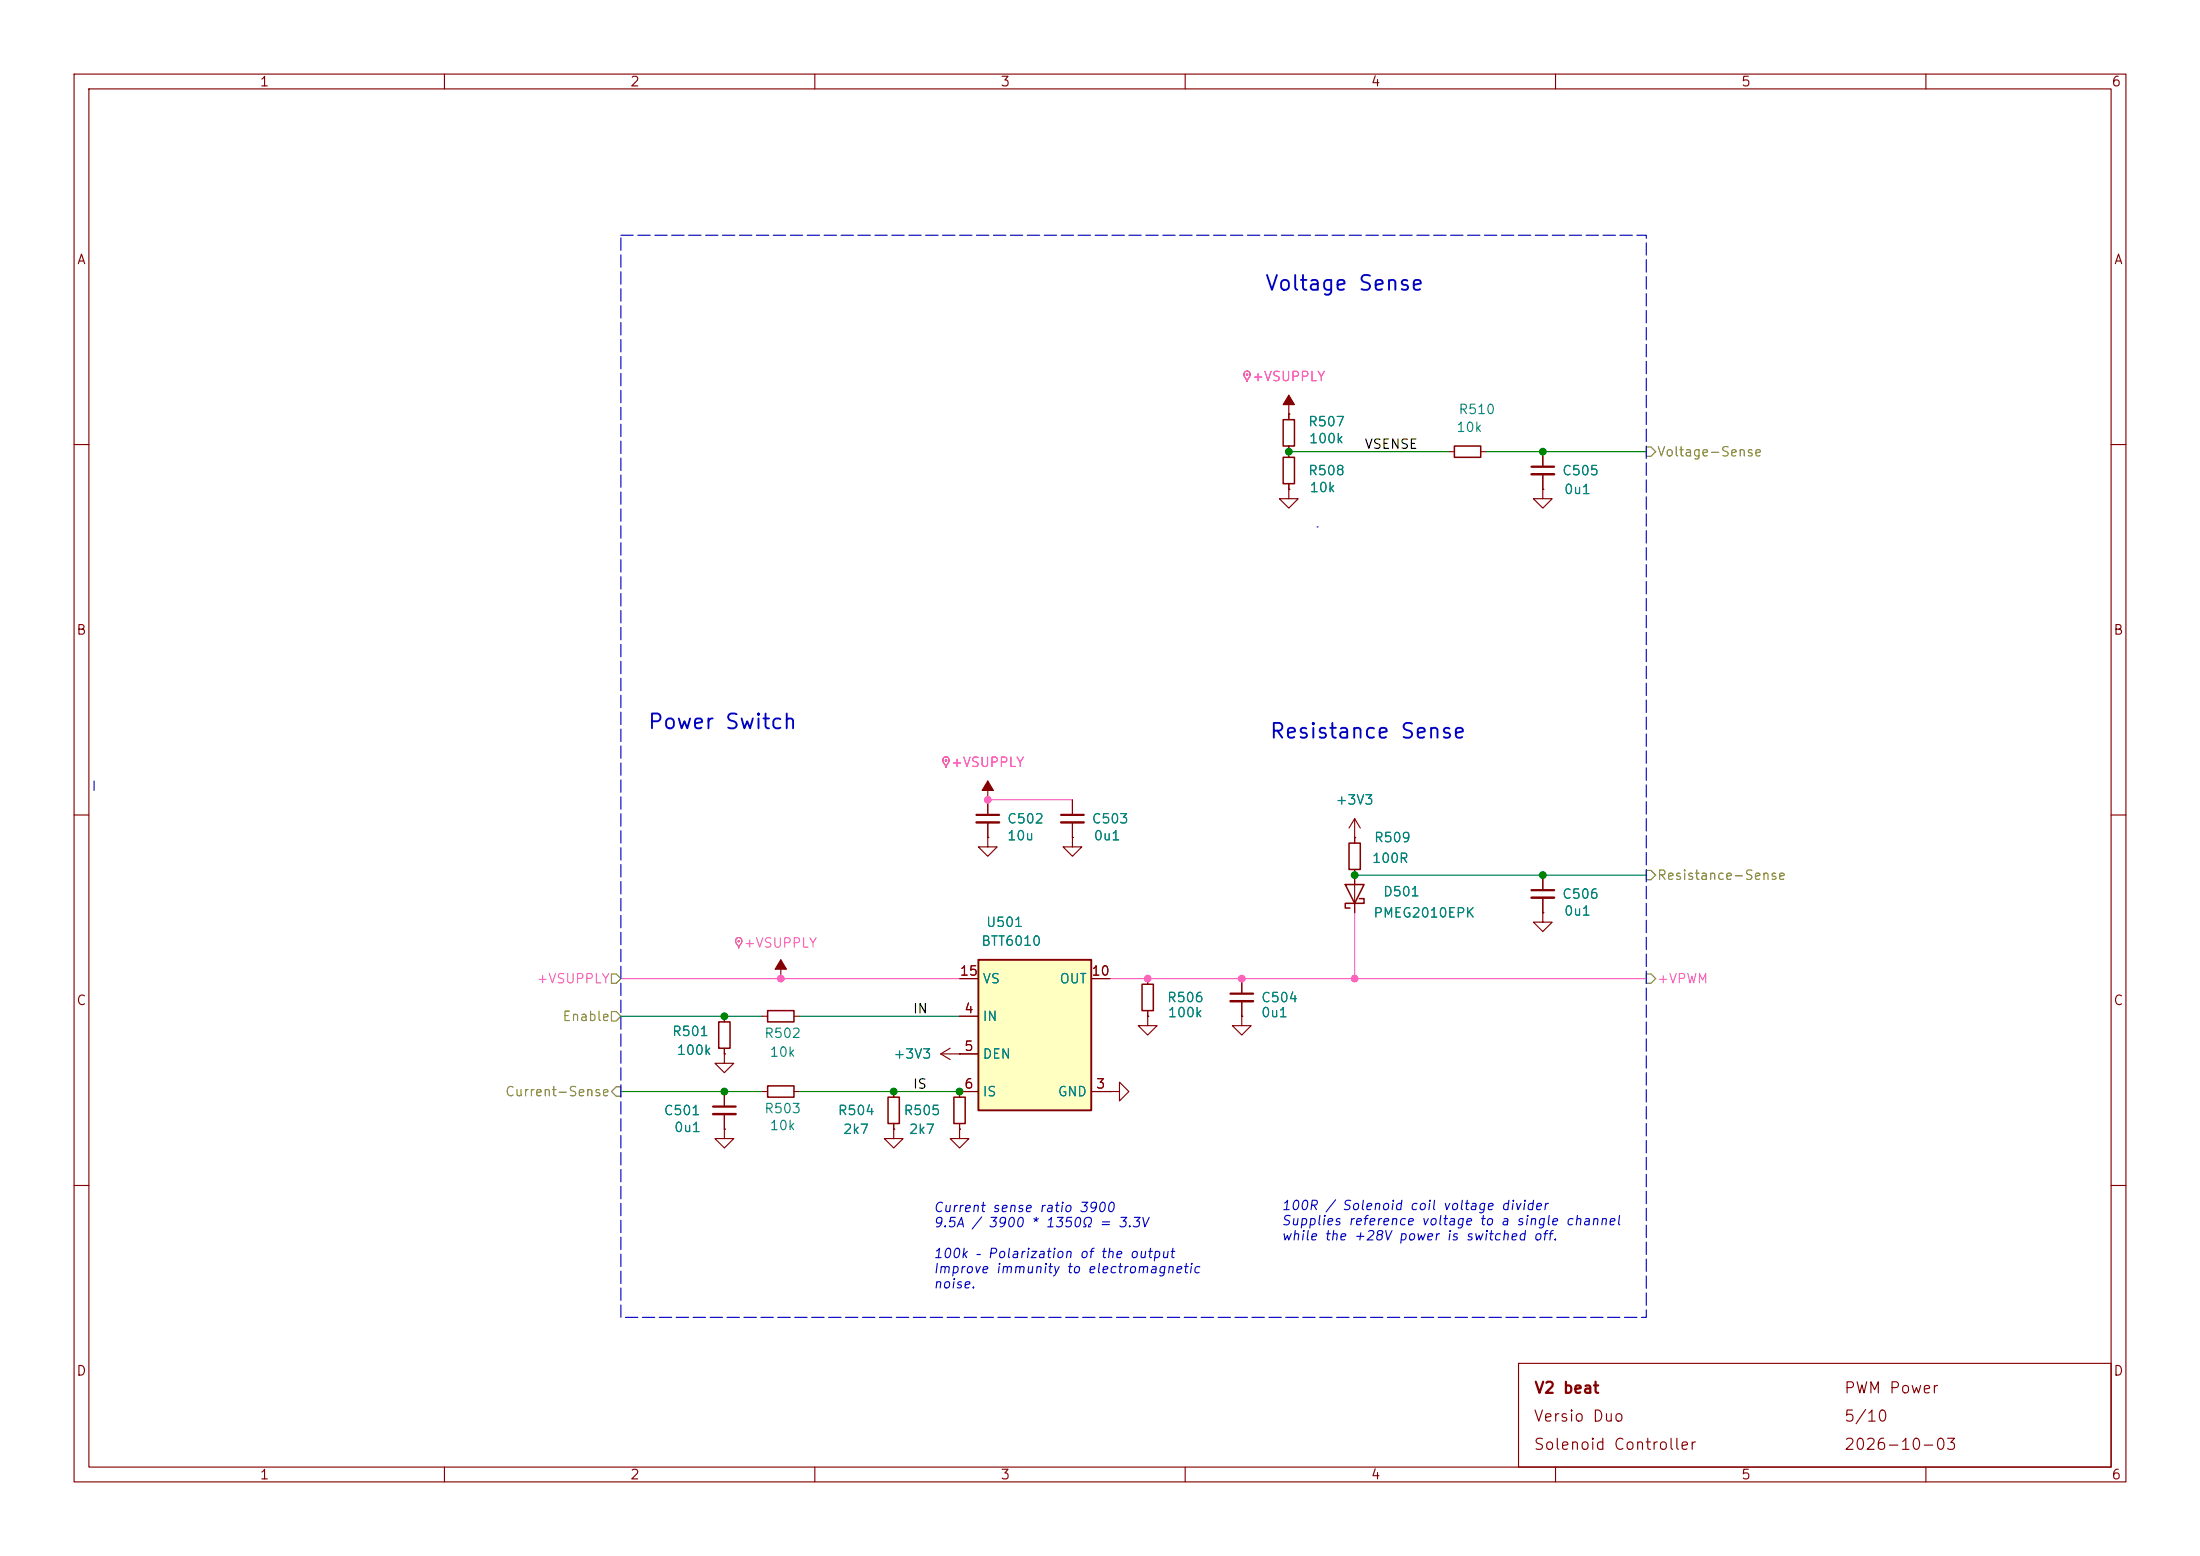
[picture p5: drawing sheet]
<svg xmlns="http://www.w3.org/2000/svg" width="297mm" height="210mm" viewBox="0 0 297 210" stroke-linecap="round" stroke-linejoin="round" font-family="sans-serif">
<g fill="none" stroke="#840000" stroke-width=".15">
<path d="M10 10h277v190h-277zM12 12h273v186h-273zM60 10v2M110 10v2M160 10v2M210 10v2M260 10v2M174 55.9v.7M10 60h2M174 66v1.3h1.3l-1.3 1.3-1.3-1.3h1.3M174 66h.1M174 60.2v1.5"/>
<path d="M174 65.3v.7M195.6 61h.7M199.9 61h.8M208.3 66v1.3h1.2l-1.2 1.3-1.3-1.3h1.3M208.3 66h.1M208.3 61v2M208.3 64v2M285 60h2M10 110h2M133.3 113v1.3h1.3l-1.3 1.3-1.2-1.3h1.2M133.3 113h.1M133.3 108h.1"/>
<path d="M133.3 105.4v4.6M133.3 111v2M144.8 108v2M144.8 111v2M182.9 113h.1M182.9 110.5v3.3M182.9 117.3v5.9M182.9 110.5l-.8 1.3M182.9 110.5l.7 1.3M208.3 118.1v2M285 110h2M102.9 137.2h.7"/>
<path d="M107.2 137.2h.7M154.9 137.2v1.2h1.3l-1.3 1.3-1.2-1.3h1.2M154.9 137.2h.1M154.9 132.1v.7M154.9 136.4v.8M167.6 137.2v1.2h1.3l-1.3 1.3-1.2-1.3h1.2M167.6 137.2h.1M167.6 132.1v2M167.6 135.1v2.1M208.3 123.2v1.3h1.2l-1.2 1.2-1.3-1.2h1.3M208.3 123.2h.1M208.3 121.2v2"/>
<path d="M97.8 147.3v2.1M97.8 150.4v2M149.9 147.3h1.2v-1.2l1.3 1.2-1.3 1.3v-1.3M149.9 147.3h.1M10 160h2M285 160h2M60 198v2M110 198v2M160 198v2M205 184h80v14h-80zM210 198v2M260 198v2"/>
</g>
<path d="M173.2 56.6h1.6v3.6h-1.6zM173.2 61.7h1.6v3.6h-1.6zM196.3 60.2h3.6v1.5h-3.6zM181.6 119.4h2.5l-1.2 2.5zM182.1 113.8h1.5v3.5h-1.5zM103.6 136.4h3.6v1.5h-3.6zM154.2 132.8h1.5v3.6h-1.5zM183.5 121.3h.6v.6h-2.5v.7h.6" fill="none" stroke="#840000" stroke-width=".2"/>
<path d="M206.8 63h3M131.8 110h3.1M143.3 110h3M166.1 134.1h3.1M206.8 120.1h3M96.3 149.4h3" fill="none" stroke="#840000" stroke-width=".3"/>
<path d="M206.8 64h3M131.8 111h3.1M143.3 111h3M166.1 135.1h3.1M206.8 121.2h3M96.3 150.4h3" fill="none" stroke="#840000" stroke-width=".33"/>
<path d="M127.4 102.3a.49 .49 0 0 1 .7 .1 .49 .49 0 0 1-.2 .7l-.2 .5-.1-.4a.64 .64 0 0 1-.2-.9z" fill="none" stroke="#840000" stroke-width=".14"/>
<circle cx="127.7" cy="102.6" r=".09" fill="#840000" stroke="#840000" stroke-width=".14"/>
<path d="M133.3 105.4l.8 1.3h-1.5z" fill="#840000" stroke="#840000" stroke-width=".15"/>
<path d="M127.4 102.3a.49 .49 0 0 1 .7 .1 .49 .49 0 0 1-.2 .7l-.2 .5-.1-.4a.64 .64 0 0 1-.2-.9z" fill="none" stroke="#ff5cbb" stroke-width=".14"/>
<circle cx="127.7" cy="102.6" r=".09" fill="#ff5cbb" stroke="#ff5cbb" stroke-width=".14"/>
<path d="M132.1 129.5h15.2v20.4h-15.2z" fill="#ffffc2"/>
<path d="M132.1 129.5h15.2v20.4h-15.2z" fill="none" stroke="#840000" stroke-width=".25"/>
<g fill="none" stroke="#840000" stroke-width=".15">
<path d="M174 55.9h.1M174 53.3v3.3M174 66h.1M174 60.2v1.5M174 65.3v.7M208.3 66h.1M208.3 61v2M208.3 64v2M133.3 108h.1M133.3 113h.1M133.3 108v2M133.3 111v2"/>
<path d="M144.8 113v1.3h1.2l-1.2 1.3-1.3-1.3h1.3M144.8 113h.1M144.8 108v2M144.8 111v2M182.9 113h.1M182.9 113v.8M182.9 117.3v2.1M208.3 118.1v2M97.8 137.2v.7M105.4 132.1h.1M105.4 129.5v2.6M129.5 137.2h2.6"/>
<path d="M129.5 132.1h2.6M147.3 132.1h2.6M154.9 137.2h.1M154.9 132.1v.7M154.9 136.4v.8M167.6 137.2h.1M167.6 132.1v2M167.6 135.1v2.1M182.9 121.9v1.3M208.3 123.2h.1M208.3 121.2v2M97.8 152.4v1.3h1.3l-1.3 1.2-1.3-1.2h1.3"/>
<path d="M97.8 152.4h.1M97.8 142.2v1.3h1.3l-1.3 1.3-1.3-1.3h1.3M97.8 142.2h.1M97.8 141.5v.7M97.8 147.3v2.1M97.8 150.4v2M102.9 147.3h.7M107.2 147.3h.7M120.6 152.4v1.3h1.3l-1.3 1.2-1.2-1.2h1.2M120.6 152.4h.1M120.6 147.3v.8M120.6 151.6v.8"/>
<path d="M127 142.2h5.1M127 142.2l1.3 .8M128.3 141.5l-1.3 .7M129.5 152.4v1.3h1.3l-1.3 1.2-1.2-1.2h1.2M129.5 152.4h.1M129.5 142.2h.1M129.5 151.6v.8M132.1 147.3h-2.6v.8M147.3 147.3h2.6M149.9 147.3h.1"/>
</g>
<path d="M97 137.9h1.6v3.6h-1.6zM103.6 146.6h3.6v1.5h-3.6zM119.9 148.1h1.5v3.5h-1.5zM128.8 148.1h1.5v3.5h-1.5z" fill="none" stroke="#840000" stroke-width=".2"/>
<path d="M168.1 50.2a.49 .49 0 0 1 .7 .2 .49 .49 0 0 1-.2 .6l-.3 .5-.1-.4a.64 .64 0 0 1-.1-.9zM99.4 126.7a.49 .49 0 0 1 .7 .1 .49 .49 0 0 1-.2 .7l-.2 .4-.1-.3a.64 .64 0 0 1-.2-.9z" fill="none" stroke="#840000" stroke-width=".14"/>
<g fill="#840000" stroke="#840000" stroke-width=".14">
<circle cx="168.3" cy="50.6" r=".09"/>
<circle cx="99.7" cy="127" r=".09"/>
</g>
<g fill="#840000" stroke="#840000" stroke-width=".15">
<path d="M174 53.3l.8 1.3h-1.6z"/>
<path d="M105.4 129.5l.8 1.3h-1.6z"/>
</g>
<path d="M168.1 50.2a.49 .49 0 0 1 .7 .2 .49 .49 0 0 1-.2 .6l-.3 .5-.1-.4a.64 .64 0 0 1-.1-.9zM127.4 102.3a.49 .49 0 0 1 .7 .1 .49 .49 0 0 1-.2 .7l-.2 .5-.1-.4a.64 .64 0 0 1-.2-.9zM99.4 126.7a.49 .49 0 0 1 .7 .1 .49 .49 0 0 1-.2 .7l-.2 .4-.1-.3a.64 .64 0 0 1-.2-.9z" fill="none" stroke="#ff5cbb" stroke-width=".14"/>
<g fill="#ff5cbb" stroke="#ff5cbb" stroke-width=".14">
<circle cx="168.3" cy="50.6" r=".09"/>
<circle cx="99.7" cy="127" r=".09"/>
<circle cx="127.7" cy="102.6" r=".09"/>
<circle cx="105.4" cy="132.1" r=".46"/>
<circle cx="133.3" cy="108" r=".46"/>
<circle cx="167.6" cy="132.1" r=".46"/>
<circle cx="154.9" cy="132.1" r=".46"/>
<circle cx="182.9" cy="132.1" r=".46"/>
</g>
<path d="M222.2 60.3h.7l.6 .7-.6 .6h-.7zM222.2 117.5h.7l.6 .6-.6 .6h-.7zM82.5 136.5h.7l.6 .7-.6 .6h-.7zM82.5 131.4h.7l.6 .7-.6 .6h-.7zM222.2 131.4h.7l.6 .7-.6 .6h-.7zM83.2 146.7h.6v1.3h-.6l-.7-.7z" fill="none" stroke="#848400" stroke-width=".15"/>
<path d="M177.8 71.1h.1M12.7 105.4v1.3" fill="none" stroke="#0000c2" stroke-width=".15"/>
<path d="M133.3 108h11.5M83.8 132.1h45.7M149.9 132.1h72.3M182.9 123.2v8.9" fill="none" stroke="#ff5cbb" stroke-width=".15"/>
<path d="M174 61h21.6M200.7 61h21.5M182.9 118.1h39.3M83.8 137.2h19.1M107.9 137.2h21.6M83.8 147.3h19.1M107.9 147.3h21.6" fill="none" stroke="#008400" stroke-width=".15"/>
<path d="M83.8 31.8h138.4v146h-138.4z" fill="none" stroke="#0000c2" stroke-width=".15" stroke-dasharray="1.7 .6"/>
<g fill="#008400" stroke="#008400" stroke-width=".14">
<circle cx="174" cy="61" r=".46"/>
<circle cx="208.3" cy="61" r=".46"/>
<circle cx="208.3" cy="118.1" r=".46"/>
<circle cx="182.9" cy="118.1" r=".46"/>
<circle cx="120.6" cy="147.3" r=".46"/>
<circle cx="97.8" cy="147.3" r=".46"/>
<circle cx="129.5" cy="147.3" r=".46"/>
<circle cx="97.8" cy="137.2" r=".46"/>
</g>
<g font-size="2" fill="#0000c2">
<text x="170.7" y="39.7">Voltage Sense</text>
<text x="87.3" y="98.9">Power Switch</text>
<text x="171.3" y="100.2">Resistance Sense</text>
</g>
<g font-size="1.5" fill="#840000">
<text x="207" y="188.4">V2 beat</text>
<text x="248.9" y="188.4">PWM Power</text>
<text x="206.9" y="192.3">Versio Duo</text>
<text x="206.9" y="196.1">Solenoid Controller</text>
<text x="248.9" y="196.1">2026-10-03</text>
<text x="248.9" y="192.3">5/10</text>
</g>
<g font-size="1.3" fill="#840000">
<text x="35" y="12">1</text>
<text x="85" y="12">2</text>
<text x="135" y="12">3</text>
<text x="185" y="12">4</text>
<text x="235" y="12">5</text>
<text x="285" y="12">6</text>
<text x="10.3" y="36">A</text>
<text x="285.3" y="36">A</text>
<text x="10.2" y="86">B</text>
<text x="285.2" y="86">B</text>
<text x="129.5" y="132">15</text>
<text x="147.3" y="132">10</text>
<text x="10.2" y="136">C</text>
<text x="130.1" y="137.1">4</text>
<text x="285.2" y="136">C</text>
<text x="130.1" y="142.2">5</text>
<text x="130.1" y="147.2">6</text>
<text x="147.9" y="147.2">3</text>
<text x="10.2" y="186">D</text>
<text x="285.2" y="186">D</text>
<text x="35" y="200">1</text>
<text x="85" y="200">2</text>
<text x="135" y="200">3</text>
<text x="185" y="200">4</text>
<text x="235" y="200">5</text>
<text x="285" y="200">6</text>
</g>
<g font-size="1.3" fill="#ff5cbb">
<text x="168.9" y="51.8">+VSUPPLY</text>
<text x="128.3" y="103.8">+VSUPPLY</text>
<text x="100.3" y="128.2">+VSUPPLY</text>
<text x="72.3" y="133">+VSUPPLY</text>
<text x="223.6" y="133">+VPWM</text>
</g>
<g font-size="1.3" fill="#008484">
<text x="176.5" y="57.9">R507</text>
<text x="196.5" y="58.6">10k</text>
<text x="196.8" y="56.2">R510</text>
<text x="176.5" y="64.5">R508</text>
<text x="176.6" y="60.1">100k</text>
<text x="210.8" y="64.5">C505</text>
<text x="176.7" y="66.7">10k</text>
<text x="211.1" y="67">0u1</text>
<text x="135.9" y="111.5">C502</text>
<text x="135.9" y="113.7">10u</text>
<text x="147.3" y="111.5">C503</text>
<text x="147.6" y="113.7">0u1</text>
<text x="180.2" y="108.9">+3V3</text>
<text x="185.4" y="114">R509</text>
<text x="185.1" y="116.8">100R</text>
<text x="133" y="125.4">U501</text>
<text x="185.3" y="124.2">PMEG2010EPK</text>
<text x="186.6" y="121.3">D501</text>
<text x="210.8" y="121.6">C506</text>
<text x="211.1" y="123.9">0u1</text>
<text x="132.4" y="128">BTT6010</text>
<text x="132.6" y="133">VS</text>
<text x="143" y="133">OUT</text>
<text x="157.5" y="135.6">R506</text>
<text x="157.6" y="137.6">100k</text>
<text x="170.2" y="135.6">C504</text>
<text x="170.2" y="137.6">0u1</text>
<text x="90.6" y="140.2">R501</text>
<text x="91.3" y="142.7">100k</text>
<text x="103.1" y="140.4">R502</text>
<text x="103.8" y="142.9">10k</text>
<text x="120.5" y="143.2">+3V3</text>
<text x="132.6" y="138.1">IN</text>
<text x="132.6" y="143.2">DEN</text>
<text x="132.6" y="148.3">IS</text>
<text x="142.7" y="148.3">GND</text>
<text x="89.5" y="150.8">C501</text>
<text x="90.9" y="153.1">0u1</text>
<text x="103.1" y="150.6">R503</text>
<text x="103.8" y="152.9">10k</text>
<text x="113" y="150.8">R504</text>
<text x="113.7" y="153.4">2k7</text>
<text x="121.9" y="150.8">R505</text>
<text x="122.6" y="153.4">2k7</text>
</g>
<g font-size="1.3">
<text x="184.1" y="60.9">VSENSE</text>
<text x="123.2" y="137.1">IN</text>
<text x="123.2" y="147.3">IS</text>
</g>
<g font-size="1.3" fill="#848400">
<text x="223.6" y="61.9">Voltage-Sense</text>
<text x="223.6" y="119.1">Resistance-Sense</text>
<text x="75.8" y="138.1">Enable</text>
<text x="68.1" y="148.3">Current-Sense</text>
</g>
<g font-size="1.3" fill="#0000c2">
<text x="125.9" y="163.9">Current sense ratio 3900</text>
<text x="125.9" y="166">9.5A / 3900 * 1350Ω = 3.3V</text>
<text x="172.9" y="163.6">100R / Solenoid coil voltage divider</text>
<text x="172.9" y="165.7">Supplies reference voltage to a single channel</text>
<text x="172.9" y="167.7">while the +28V power is switched off.</text>
<text x="125.9" y="170.1">100k – Polarization of the output</text>
<text x="125.9" y="172.2">Improve immunity to electromagnetic</text>
<text x="125.9" y="174.2">noise.</text>
</g>
</svg>
